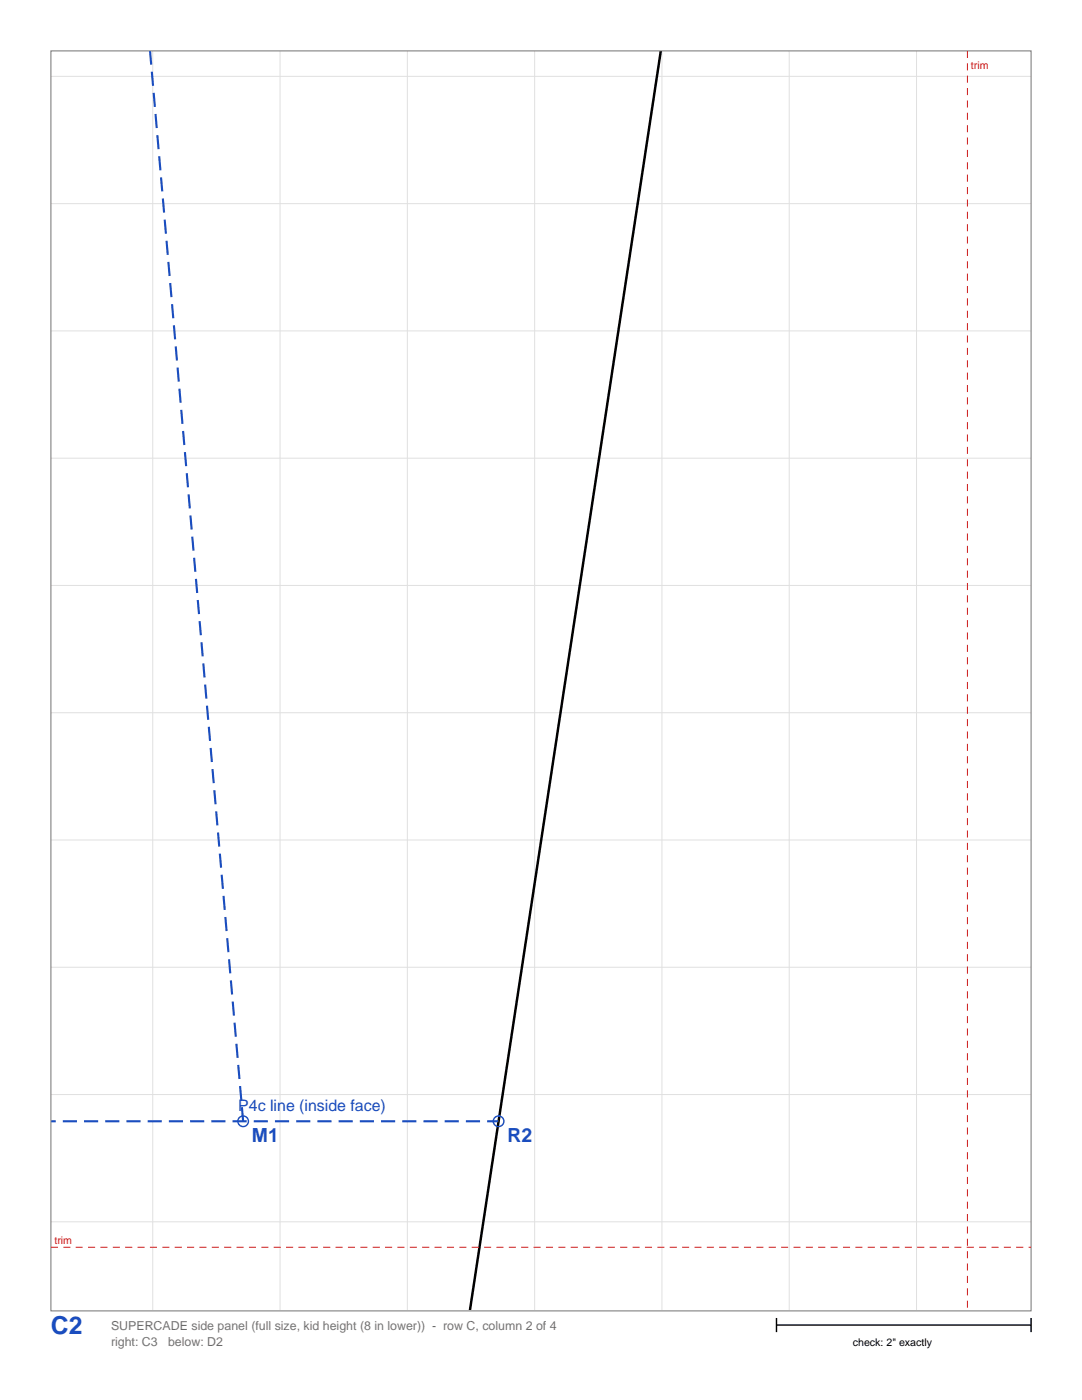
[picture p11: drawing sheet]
<svg xmlns="http://www.w3.org/2000/svg" width="216mm" height="279mm" viewBox="0 0 216 279" stroke-linecap="round" stroke-linejoin="round" font-family="sans-serif">
<g fill="none" stroke="#e0e0e0" stroke-width=".2">
<path d="M10.2 15.2h195.5M30.5 10.2v251.4M55.9 10.2v251.4M81.3 10.2v251.4M106.7 10.2v251.4M132.1 10.2v251.4M157.5 10.2v251.4M182.9 10.2v251.4M10.2 40.6h195.5M10.2 66h195.5M10.2 91.4h195.5M10.2 116.8h195.5"/>
<path d="M10.2 142.2h195.5M10.2 167.6h195.5M10.2 193h195.5M10.2 218.4h195.5M10.2 243.8h195.5"/>
</g>
<path d="M133.4 -.1l-42.4 279.6" fill="none" stroke="#000" stroke-width=".49"/>
<path d="M-.1 223.8h99.6M48.5 223.8l-19.5-223.9" fill="none" stroke="#1a4dbf" stroke-width=".42" stroke-dasharray="2.8 1.4" stroke-linecap="butt"/>
<g fill="none" stroke="#1a4dbf" stroke-width=".28">
<circle cx="48.5" cy="223.8" r="1.06"/>
<circle cx="99.5" cy="223.8" r="1.06"/>
</g>
<g fill="#fff">
<path d="M0 0h215.9v10.2h-215.9z"/>
<path d="M0 261.6h215.9v17.8h-215.9z"/>
<path d="M0 0h10.2v279.4h-10.2z"/>
<path d="M205.7 0h10.2v279.4h-10.2z"/>
</g>
<path d="M10.2 10.2h195.5v251.4h-195.5z" fill="none" stroke="#737373" stroke-width=".2"/>
<path d="M193 10.2v251.4M10.2 248.9h195.5" fill="none" stroke="#cc1a1a" stroke-width=".2" stroke-dasharray="1.4 1.1" stroke-linecap="butt"/>
<path d="M154.9 264.4h50.8M154.9 263v2.9M205.7 263v2.9" fill="none" stroke="#000" stroke-width=".28"/>
<text font-size="4.9" fill="#1a4dbf" x="10.2" y="266.2">C2</text>
<g font-size="3.9" fill="#1a4dbf">
<text x="50.3" y="228">M1</text>
<text x="101.2" y="228">R2</text>
</g>
<text font-size="3.2" fill="#1a4dbf" x="47.5" y="221.7">P4c line (inside face)</text>
<g font-size="2.5" fill="#737373">
<text x="22.2" y="265.5">SUPERCADE side panel (full size, kid height (8 in lower)) - row C, column 2 of 4</text>
<text x="22.2" y="268.7">right: C3</text>
<text x="33.5" y="268.7">below: D2</text>
</g>
<g font-size="2.1" fill="#cc1a1a">
<text x="193.7" y="13.7">trim</text>
<text x="10.9" y="248.2">trim</text>
</g>
<text font-size="2.1" x="170.2" y="268.7">check: 2&quot; exactly</text>
</svg>
